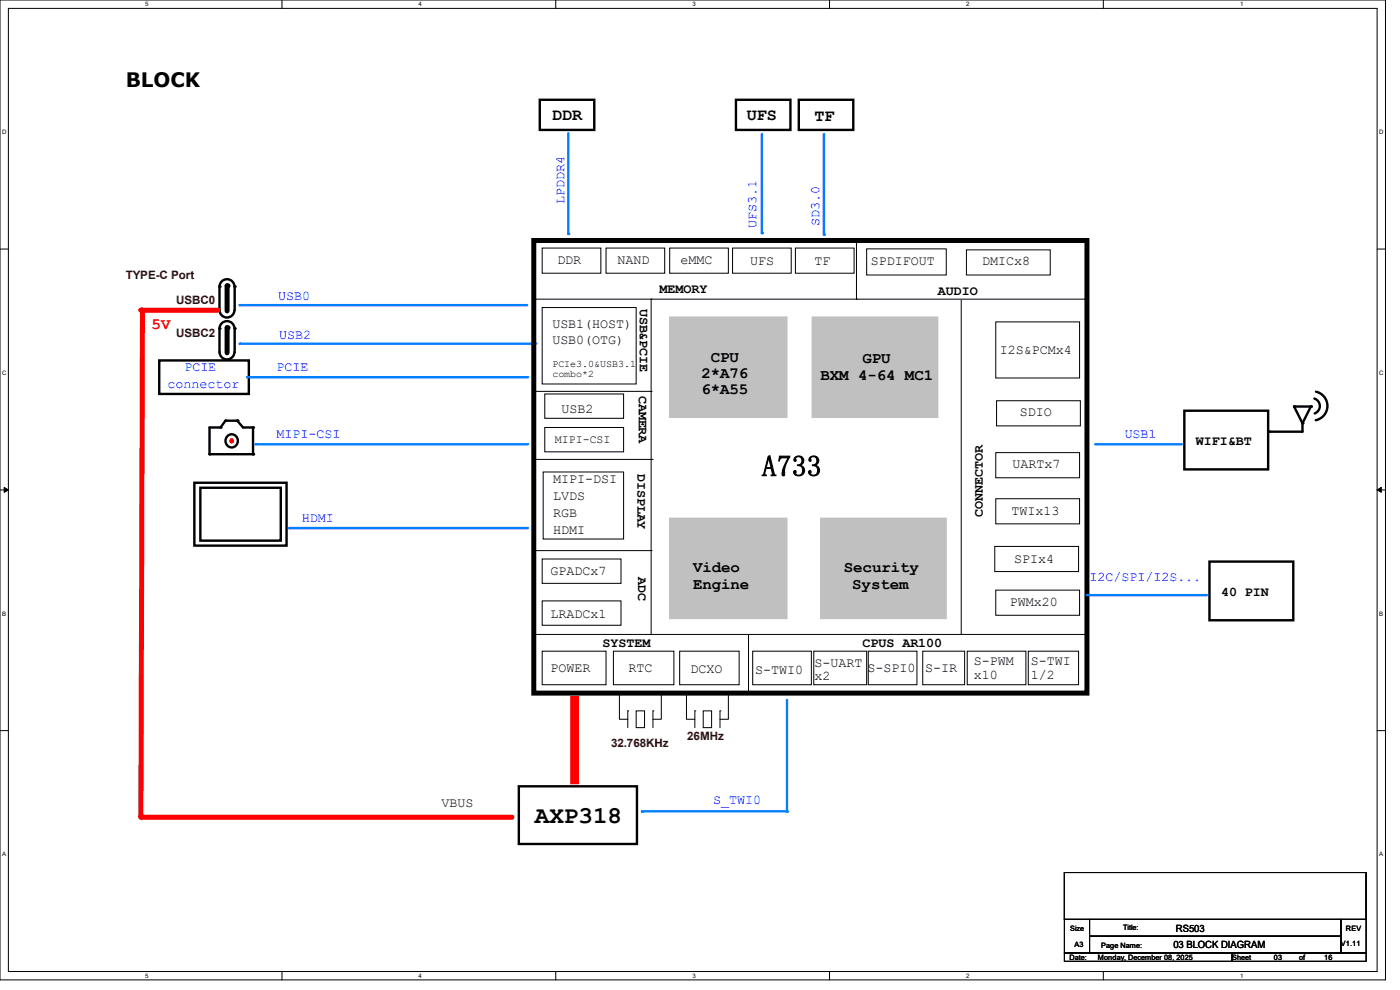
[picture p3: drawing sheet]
<svg xmlns="http://www.w3.org/2000/svg" width="297mm" height="210mm" viewBox="0 0 297 210" stroke-linecap="round" stroke-linejoin="round" font-family="sans-serif">
<g fill="none" stroke="#000" stroke-width=".21">
<path d="M0 0h293.9v207.9h-293.9zM1.8 1.8h290.3v204.3h-290.3zM59.8 0v1.8M117.9 0v1.8M176 0v1.8M234.1 0v1.8M0 52.8h1.8M292.1 52.8h1.8M0 103.9h1.8M.9 103.4l.9 .5-.9 .5zM292.1 103.9l.9-.5v1zM292.1 103.9h1.8"/>
<path d="M0 155h1.8M292.1 155h1.8M59.8 206.1v1.8M117.9 206.1v1.8M176 206.1v1.8M234.1 206.1v1.8"/>
</g>
<path d="M.9 103.4l.9 .5-.9 .5zM292.1 103.9l.9-.5v1z" fill="#000"/>
<path d="M142.1 67.2h24.9v21.4h-24.9z" fill-rule="evenodd" fill="#c0c0c0"/>
<path d="M142.1 67.2h24.9v21.4h-24.9z" fill="none" stroke="#c0c0c0" stroke-width=".21"/>
<path d="M172.3 67.2h26.7v21.4h-26.7z" fill-rule="evenodd" fill="#c0c0c0"/>
<path d="M172.3 67.2h26.7v21.4h-26.7z" fill="none" stroke="#c0c0c0" stroke-width=".21"/>
<path d="M142.1 109.9h24.9v21.3h-24.9z" fill-rule="evenodd" fill="#c0c0c0"/>
<path d="M142.1 109.9h24.9v21.3h-24.9z" fill="none" stroke="#c0c0c0" stroke-width=".21"/>
<path d="M174.1 109.9h26.6v21.3h-26.6z" fill-rule="evenodd" fill="#c0c0c0"/>
<path d="M174.1 109.9h26.6v21.3h-26.6z" fill="none" stroke="#c0c0c0" stroke-width=".21"/>
<g fill="none" stroke="#000" stroke-width=".21">
<path d="M115 52.6h12.5v5.4h-12.5zM128.6 52.6h12.4v5.4h-12.4zM205 53h17.8v5.3h-17.8zM211.2 68.3h17.8v11.9h-17.8zM211.2 96h17.8v5.3h-17.8zM211.4 85h17.8v5.3h-17.8zM211 115.9h17.8v5.3h-17.8zM211.2 105.8h17.8v5.3h-17.8zM115 138.1h13.6v7.1h-13.6zM130.1 138.1h12.9v7.1h-12.9zM144.2 138.1h12.6v7.1h-12.6zM172.6 138.1h11.3v7.1h-11.3z"/>
<path d="M195.7 138.1h8.9v7.1h-8.9zM205.2 138.1h12.4v7.1h-12.4zM211.2 125.2h17.8v5.3h-17.8z"/>
</g>
<path d="M110.1 166.8h25v12.2h-25z" fill="none" stroke="#000" stroke-width=".51"/>
<path d="M50.8 72.9h63" fill="none" stroke="#007fff" stroke-width=".51"/>
<circle cx="50.8" cy="72.9" r=".25" fill="#007fff"/>
<path d="M121.1 147.7h1.6v18.5h-1.6z" fill-rule="evenodd" fill="#f00"/>
<path d="M121.1 147.7h1.6v18.5h-1.6z" fill="none" stroke="#f00" stroke-width=".21"/>
<path d="M29.9 173.4h78.7" fill="none" stroke="#f00" stroke-width="1.1"/>
<circle cx="29.9" cy="173.4" r=".53" fill="#f00"/>
<g fill="none" stroke="#000" stroke-width=".21">
<path d="M181.7 51v12.5M113.2 63.5h116.9M138.1 63.5h.1M138.1 63.5v71.1M181.7 63.5h.1M203.9 63.7v70.9M230.1 63.5h.1M113.2 134.6h.1M113.2 134.6h117.4M158.8 134.6v12.4M203.9 134.6h.1M131.4 147.2v5.4h1.8"/>
<path d="M133.2 150.8h.1M133.2 150.8v3.5M135 150.8h1.7v3.5h-1.7zM138.5 150.8h.1M138.5 150.8v3.5M140.3 147.2v5.4h-1.8M145.6 147.2v5.4h1.8M147.4 150.8h.1M147.4 150.8v3.5M149.2 150.8h1.8v3.5h-1.8zM152.7 150.8h.1M152.7 150.8v3.5"/>
<path d="M154.5 147.2v5.4h-1.8M158.8 147h.1"/>
</g>
<path d="M232.4 94.2h18.3" fill="none" stroke="#007fff" stroke-width=".51"/>
<circle cx="232.4" cy="94.2" r=".25" fill="#007fff"/>
<path d="M251.2 87.1h17.8v12.5h-17.8z" fill="none" stroke="#000" stroke-width=".51"/>
<path d="M113.2 51h117.4v96h-117.4z" fill="none" stroke="#000" stroke-width="1.1"/>
<path d="M120.6 28.3v21.3" fill="none" stroke="#007fff" stroke-width=".51"/>
<circle cx="120.6" cy="49.6" r=".25" fill="#007fff"/>
<path d="M174.8 28.4v21.4" fill="none" stroke="#007fff" stroke-width=".51"/>
<circle cx="174.8" cy="49.8" r=".25" fill="#007fff"/>
<g fill="none" stroke="#000" stroke-width=".21">
<path d="M183.9 52.8h16.8v5.5h-16.8zM113.2 83h24.9M113.5 97.5h24.8M115.6 90.7h16.7v5.1h-16.7zM138.1 83h.1M138.3 97.5h.1M113.2 116.8h24.9M115 118.6h16.7v5.1h-16.7zM115.2 100.1h17.1v14.2h-17.1zM138.1 116.8h.1M115 127.5h16.7v5.1h-16.7zM159.7 138.1h12.4v7.1h-12.4z"/>
<path d="M218.1 138.1h10.7v7.1h-10.7z"/>
</g>
<path d="M136.2 172.1h30.8" fill="none" stroke="#007fff" stroke-width=".51"/>
<circle cx="136.2" cy="172.1" r=".25" fill="#007fff"/>
<path d="M167 148.5v23.6" fill="none" stroke="#007fff" stroke-width=".51"/>
<circle cx="167" cy="172.1" r=".25" fill="#007fff"/>
<path d="M50.8 64.7h61" fill="none" stroke="#007fff" stroke-width=".51"/>
<circle cx="50.8" cy="64.7" r=".25" fill="#007fff"/>
<path d="M115 65.2h20v16.3h-20zM184.2 138.1h10.3v7.1h-10.3z" fill="none" stroke="#000" stroke-width=".21"/>
<path d="M49.7 60.8a1.59 1.59 0 0 0-1.5-1.6 1.59 1.59 0 0 0-1.6 1.6v5a1.59 1.59 0 0 0 1.6 1.6 1.59 1.59 0 0 0 1.5-1.6M49.8 60.8v5" fill="none" stroke="#000" stroke-width=".51"/>
<g fill="#000">
<circle cx="46.6" cy="60.8" r=".25"/>
<circle cx="48.2" cy="60.6" r=".53"/>
<circle cx="49.8" cy="60.8" r=".25"/>
</g>
<path d="M48.2 60.6v5.4" fill="none" stroke="#000" stroke-width="1.1"/>
<path d="M30.2 65.8l-.3 107.4" fill="none" stroke="#f00" stroke-width="1.1"/>
<circle cx="29.9" cy="173.2" r=".53" fill="#f00"/>
<path d="M29.9 65.8h16.3" fill="none" stroke="#f00" stroke-width="1.1"/>
<circle cx="29.9" cy="65.8" r=".53" fill="#f00"/>
<path d="M114.5 21.2h11.6v6.4h-11.6z" fill="none" stroke="#000" stroke-width=".51"/>
<path d="M142.1 52.6h12.4v5.4h-12.4zM155.4 52.6h12.5v5.4h-12.5zM168.7 52.6h12.5v5.4h-12.5z" fill="none" stroke="#000" stroke-width=".21"/>
<path d="M161.6 28.4v21" fill="none" stroke="#007fff" stroke-width=".51"/>
<circle cx="161.6" cy="49.4" r=".25" fill="#007fff"/>
<g fill="none" stroke="#000" stroke-width=".51">
<path d="M156.1 21.2h11.6v6.4h-11.6zM169.5 21.2h11.5v6.4h-11.5zM44.5 90.7h2.3l1-1.5h2.5l1.3 1.5h2.1v5.7h-9.2z"/>
<circle cx="49.1" cy="93.5" r="1.36"/>
</g>
<g fill="#000">
<circle cx="44.5" cy="96.4" r=".25"/>
<circle cx="46.8" cy="90.7" r=".25"/>
<circle cx="47.8" cy="89.2" r=".25"/>
<circle cx="50.3" cy="89.2" r=".25"/>
<circle cx="53.7" cy="96.4" r=".25"/>
<circle cx="53.7" cy="90.7" r=".25"/>
</g>
<circle cx="49.1" cy="93.5" r=".3" fill="none" stroke="#f00" stroke-width=".51"/>
<path d="M54.2 94.2h57.8" fill="none" stroke="#007fff" stroke-width=".51"/>
<circle cx="54.2" cy="94.2" r=".25" fill="#007fff"/>
<path d="M274.5 86.2h3.6l-1.8 3.6zM276.3 89.8v1.8h-7.1M278.8 84.5a1.67 1.67 0 0 1 1.2 1.6 1.67 1.67 0 0 1-1.1 1.6M279.2 83.1a3.1 3.1 0 0 1 2.4 3 3.1 3.1 0 0 1-2.5 3M256.6 119.1h17.8v12.5h-17.8z" fill="none" stroke="#000" stroke-width=".51"/>
<g fill="#000">
<circle cx="269.2" cy="91.6" r=".25"/>
<circle cx="274.5" cy="86.2" r=".25"/>
<circle cx="276.3" cy="89.8" r=".25"/>
<circle cx="278.1" cy="86.2" r=".25"/>
</g>
<path d="M115.6 83.6h16.7v5.1h-16.7z" fill="none" stroke="#000" stroke-width=".21"/>
<path d="M230.6 126.2h25.4" fill="none" stroke="#007fff" stroke-width=".51"/>
<circle cx="230.6" cy="126.2" r=".25" fill="#007fff"/>
<path d="M41.2 102.4h19.6v13.3h-19.6zM42.5 103.5h17.1v11.2h-17.1z" fill="none" stroke="#000" stroke-width=".51"/>
<path d="M61.3 112h50.7" fill="none" stroke="#007fff" stroke-width=".51"/>
<circle cx="61.3" cy="112" r=".25" fill="#007fff"/>
<path d="M33.8 76.5h19v7.1h-19zM49.7 69.7a1.59 1.59 0 0 0-1.5-1.6 1.59 1.59 0 0 0-1.6 1.6v5a1.59 1.59 0 0 0 1.6 1.5 1.59 1.59 0 0 0 1.5-1.5M49.8 69.7v5" fill="none" stroke="#000" stroke-width=".51"/>
<g fill="#000">
<circle cx="46.6" cy="69.7" r=".25"/>
<circle cx="48.2" cy="69.5" r=".53"/>
<circle cx="49.8" cy="69.7" r=".25"/>
</g>
<path d="M48.2 69.5v5.3" fill="none" stroke="#000" stroke-width="1.1"/>
<path d="M52.5 80h59.5" fill="none" stroke="#007fff" stroke-width=".51"/>
<circle cx="52.5" cy="80" r=".25" fill="#007fff"/>
<path d="M225.8 185.1h64v9.9h-64zM225.8 195h5.3v7.1h-5.3zM231.1 195h53.4v3.6h-53.4zM231.1 198.6h53.4v3.5h-53.4zM284.5 195h5.3v7.1h-5.3zM225.8 202.1h35.6v1.8h-35.6zM261.4 202.1h28.4v1.8h-28.4z" fill="none" stroke="#000" stroke-width=".21"/>
<text font-size="6.2" x="161.6" y="101">A733</text>
<text font-size="5.1" x="113.5" y="174.6">AXP318</text>
<text font-size="4.2" x="26.7" y="18.5">BLOCK</text>
<g font-size="3.6">
<text x="117.2" y="25.5">DDR</text>
<text x="158.4" y="25.5">UFS</text>
<text x="172.8" y="25.7">TF</text>
</g>
<text font-size="3.3" fill="#f00" x="32.2" y="69.8">5V</text>
<g font-size="3.3">
<text x="150.8" y="76.9">CPU</text>
<text x="183" y="77.1">GPU</text>
<text x="148.8" y="80.2">2*A76</text>
<text x="148.8" y="83.6">6*A55</text>
<text x="174.1" y="80.6">BXM 4-64 MC1</text>
<text x="147" y="121.3">Video</text>
<text x="147" y="124.9">Engine</text>
<text x="179" y="121.3">Security</text>
<text x="180.8" y="124.9">System</text>
</g>
<g font-size="2.8" fill="#00f">
<text x="119.8" y="43.2" transform="rotate(-90 119.8 43.2)">LPDDR4</text>
<text x="160.5" y="48.3" transform="rotate(-90 160.5 48.3)">UFS3.1</text>
<text x="173.8" y="48" transform="rotate(-90 173.8 48)">SD3.0</text>
<text x="59" y="63.6">USB0</text>
<text x="59.2" y="71.9">USB2</text>
<text x="35.6" y="82.3">connector</text>
<text x="39.1" y="78.7">PCIE</text>
<text x="58.7" y="78.7">PCIE</text>
<text x="58.7" y="92.9">MIPI-CSI</text>
<text x="238.6" y="92.9">USB1</text>
<text x="64" y="110.7">HDMI</text>
<text x="231.1" y="123.1">I2C/SPI/I2S...</text>
<text x="151.3" y="170.6">S_TWI0</text>
</g>
<g font-size="2.8">
<text x="118.2" y="55.9">DDR</text>
<text x="131" y="55.9">NAND</text>
<text x="144.4" y="55.9">eMMC</text>
<text x="159.1" y="56.1">UFS</text>
<text x="172.8" y="56.1">TF</text>
<text x="184.7" y="56.1">SPDIFOUT</text>
<text x="208.4" y="56.3">DMICx8</text>
<text x="135.7" y="65.4" transform="rotate(90 135.7 65.4)">USB&amp;PCIE</text>
<text x="139.9" y="62.1">MEMORY</text>
<text x="199" y="62.5">AUDIO</text>
<text x="117.2" y="69.6">USB1(HOST)</text>
<text x="117.2" y="73">USB0(OTG)</text>
<text x="212.1" y="75.1">I2S&amp;PCMx4</text>
<text x="135.6" y="83.9" transform="rotate(90 135.6 83.9)">CAMERA</text>
<text x="119.1" y="87.6">USB2</text>
<text x="216.4" y="88.3">SDIO</text>
<text x="253.7" y="94.5">WIFI&amp;BT</text>
<text x="135.2" y="100.5" transform="rotate(90 135.2 100.5)">DISPLAY</text>
<text x="214.8" y="99.3">UARTx7</text>
<text x="117.3" y="106.1">LVDS</text>
<text x="117.3" y="102.5">MIPI-DSI</text>
<text x="117.3" y="109.6">RGB</text>
<text x="117.3" y="113.2">HDMI</text>
<text x="208.5" y="109.7" transform="rotate(-90 208.5 109.7)">CONNECTOR</text>
<text x="214.6" y="109.3">TWIx13</text>
<text x="215.1" y="119.4">SPIx4</text>
<text x="116.8" y="121.9">GPADCx7</text>
<text x="135.4" y="122.3" transform="rotate(90 135.4 122.3)">ADC</text>
<text x="116.8" y="131.1">LRADCx1</text>
<text x="214.2" y="128.5">PWMx20</text>
<text x="259" y="126.5">40 PIN</text>
<text x="127.8" y="137.2">SYSTEM</text>
<text x="183" y="137.2">CPUS AR100</text>
<text x="116.8" y="142.5">POWER</text>
<text x="133.3" y="142.5">RTC</text>
<text x="146.5" y="142.7">DCXO</text>
<text x="160.2" y="142.9">S-TWI0</text>
<text x="172.8" y="141.5">S-UART</text>
<text x="184" y="142.5">S-SPI0</text>
<text x="196.3" y="142.5">S-IR</text>
<text x="206.6" y="141.1">S-PWM</text>
<text x="206.6" y="143.9">x10</text>
<text x="218.7" y="141.1">S-TWI</text>
<text x="218.7" y="143.9">1/2</text>
<text x="172.8" y="144.3">x2</text>
<text x="93.7" y="171.2">VBUS</text>
</g>
<g font-size="2.5" fill="#3f0000">
<text x="26.7" y="59.1">TYPE-C Port</text>
<text x="37.3" y="64.5">USBC0</text>
<text x="37.3" y="71.6">USBC2</text>
<text x="129.6" y="158.4">32.768KHz</text>
<text x="145.8" y="156.9">26MHz</text>
</g>
<text font-size="2.5" x="117.7" y="94.1">MIPI-CSI</text>
<g font-size="2.1">
<text x="117.2" y="77.8">PCIe3.0&amp;USB3.1</text>
<text x="117.2" y="79.9">combo*2</text>
<text x="249.5" y="197.7">RS503</text>
<text x="248.9" y="201.1">03 BLOCK DIAGRAM</text>
</g>
<g font-size="1.6">
<text x="227" y="197.6">Size</text>
<text x="238.3" y="197.2">Title:</text>
<text x="285.5" y="197.6">REV</text>
<text x="226.9" y="203.6">Date:</text>
<text x="227.9" y="200.9">A3</text>
<text x="232.9" y="203.6">Monday, December 08, 2025</text>
<text x="233.6" y="201.1">Page Name:</text>
<text x="261.4" y="203.6">Sheet</text>
<text x="270.3" y="203.6">03</text>
<text x="275.6" y="203.6">of</text>
<text x="280.9" y="203.6">16</text>
<text x="284.5" y="200.6">V1.11</text>
</g>
<g font-size="1.3">
<text x="30.8" y="1.3">5</text>
<text x="88.8" y="1.3">4</text>
<text x="146.9" y="1.3">3</text>
<text x="205" y="1.3">2</text>
<text x="263.1" y="1.3">1</text>
<text x=".5" y="28.4">D</text>
<text x="292.6" y="28.4">D</text>
<text x=".5" y="79.5">C</text>
<text x="292.6" y="79.5">C</text>
<text x=".5" y="130.6">B</text>
<text x="292.6" y="130.6">B</text>
<text x=".5" y="181.7">A</text>
<text x="292.6" y="181.7">A</text>
<text x="30.8" y="207.4">5</text>
<text x="88.8" y="207.4">4</text>
<text x="146.9" y="207.4">3</text>
<text x="205" y="207.4">2</text>
<text x="263.1" y="207.4">1</text>
</g>
</svg>
